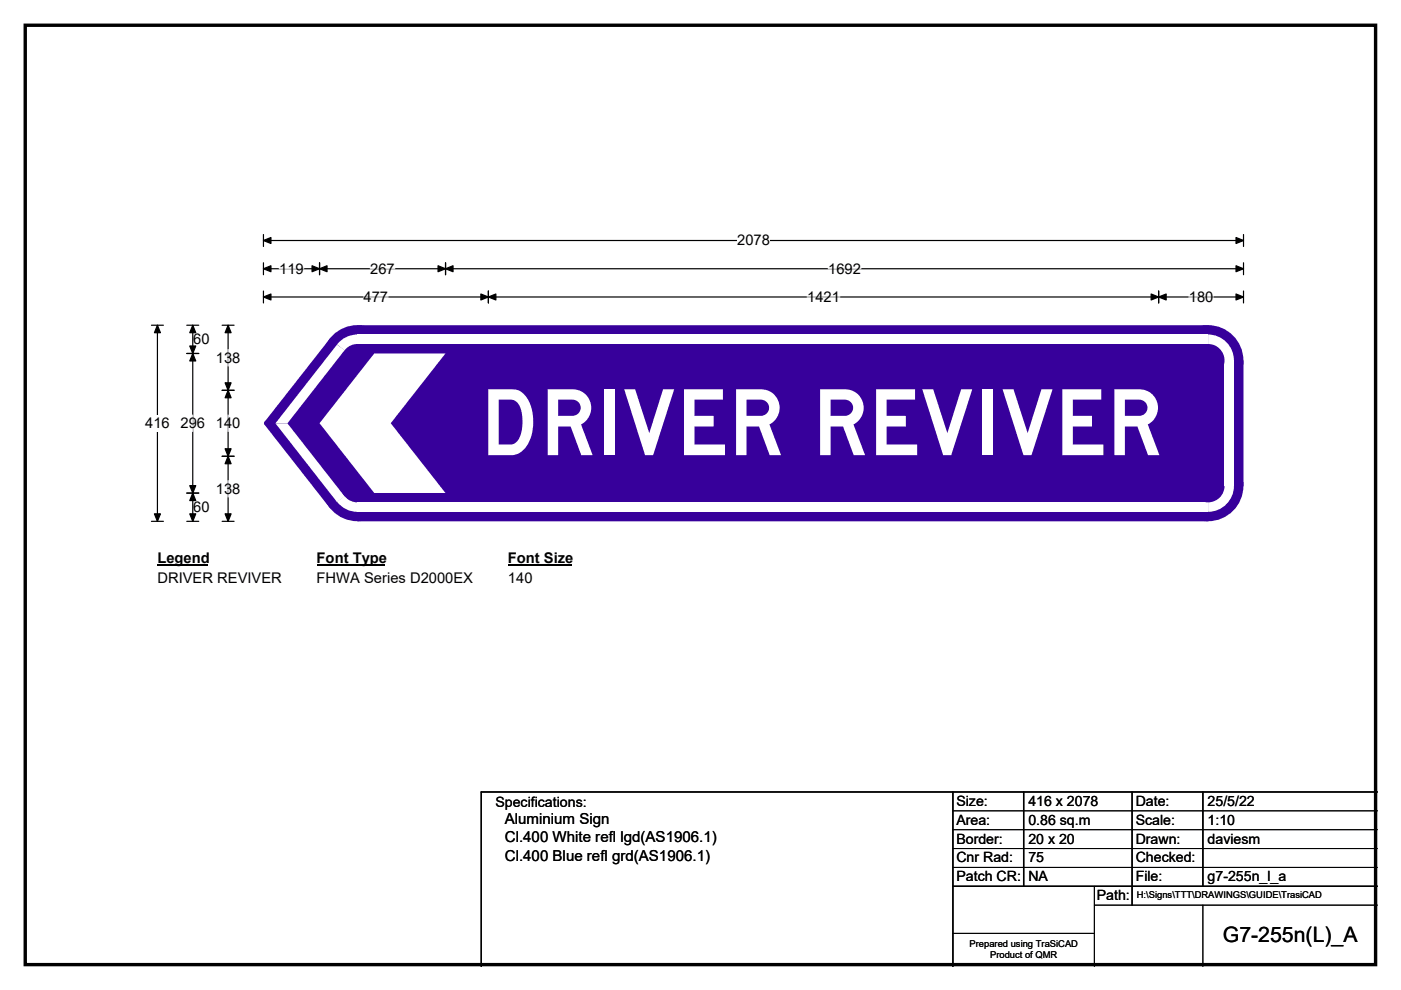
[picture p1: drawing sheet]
<svg xmlns="http://www.w3.org/2000/svg" width="297mm" height="210mm" viewBox="0 0 297 210" stroke-linecap="round" stroke-linejoin="round" font-family="sans-serif">
<path d="M5.4 5.4h286.3v199.2h-286.3z" fill="none" stroke="#000" stroke-width=".72"/>
<path d="M55.9 51h207.7M55.9 49.7v2.6M263.6 49.7v2.6" fill="none" stroke="#000" stroke-width=".25"/>
<path d="M55.9 51l1.5-.6v1.2zM262.1 50.4l1.5 .6-1.5 .6z" fill="#000" stroke="#000" stroke-width=".25"/>
<path d="M156.3 49.3h6.9v3.5h-6.9z" fill="#fff"/>
<g fill="none" stroke="#000" stroke-width=".25">
<path d="M55.9 57h207.7M55.9 55.7v2.6M67.8 55.7v2.6M94.5 55.7v2.6M263.6 55.7v2.6M32.1 69h2.5M33.4 69v41.6M55.9 61.7v2.6M55.9 63h207.7M103.5 61.7v2.6M245.7 61.7v2.6M263.6 61.7v2.6"/>
<path d="M32.1 110.6h2.5"/>
</g>
<g fill="#000" stroke="#000" stroke-width=".25">
<path d="M55.9 57l1.5-.6v1.2zM67.8 57l1.5-.6v1.2zM66.2 56.4l1.6 .6-1.6 .6zM92.9 56.4l1.6 .6-1.6 .6zM94.5 57l1.6-.6v1.2zM262.1 56.4l1.5 .6-1.5 .6zM33.4 69l.6 1.6h-1.3zM55.9 63l1.5-.6v1.2zM103.5 63l1.6-.6v1.2zM102 62.4l1.5 .6-1.5 .6zM244.1 62.4l1.6 .6-1.6 .6zM245.7 63l1.5-.6v1.2z"/>
<path d="M262.1 62.4l1.5 .6-1.5 .6zM32.7 109h1.3l-.6 1.6z"/>
</g>
<path d="M59.2 57h5.2M78.5 57h5.2M175.6 57h6.9M77.1 63h5.2M171.1 63h7M252 63h5.3" fill="none" stroke="#fff" stroke-width=".25"/>
<path d="M30.8 88.1h5.2v3.4h-5.2z" fill="#fff"/>
<path d="M39.6 75h2.5M39.6 69h2.5M40.9 69v41.6M47.1 69h2.5M48.4 69v41.6M47.1 82.8h2.5M47.1 96.8h2.5M39.6 104.6h2.5M39.6 110.6h2.5M47.1 110.6h2.5" fill="none" stroke="#000" stroke-width=".25"/>
<path d="M40.9 75l.6 1.6h-1.3zM40.9 69l.6 1.6h-1.3zM40.2 73.4h1.3l-.6 1.6zM48.4 69l.6 1.6h-1.3zM48.4 82.8l.6 1.6h-1.3zM47.7 95.2h1.3l-.6 1.6zM47.7 81.2h1.3l-.6 1.6zM48.4 96.8l.6 1.6h-1.3zM40.2 103h1.3l-.6 1.6zM40.9 104.6l.6 1.6h-1.3zM40.2 109h1.3l-.6 1.6zM47.7 109h1.3l-.6 1.6z" fill="#000" stroke="#000" stroke-width=".25"/>
<path d="M48.4 74.1v3.5M40.9 88v3.5M48.4 88v3.5M48.4 101.9v3.5" fill="none" stroke="#fff" stroke-width=".25"/>
<path d="M33.4 116.6h10.7v3.5h-10.7z" fill="#fff"/>
<path d="M33.4 119.9h10.7" fill="none" stroke="#000" stroke-width=".32"/>
<path d="M67.1 116.6h14.5v3.5h-14.5z" fill="#fff"/>
<path d="M67.1 119.9h14.5" fill="none" stroke="#000" stroke-width=".32"/>
<path d="M107.7 116.6h13.5v3.5h-13.5z" fill="#fff"/>
<path d="M107.7 119.9h13.5" fill="none" stroke="#000" stroke-width=".32"/>
<g fill="#fff">
<path d="M33.4 120.8h26.2v3.4h-26.2z"/>
<path d="M67.1 120.8h33.1v3.4h-33.1z"/>
<path d="M107.7 120.8h5.2v3.4h-5.2z"/>
</g>
<g fill="#37009b">
<path d="M69.9 71.9l5.9-2.9h180.4l7.4 7.5v26.6l-7.4 7.5h-180.4l-5.9-2.9-13.8-17.6v-.6z" fill-rule="evenodd"/>
<circle cx="75.8" cy="76.5" r="7.5"/>
<circle cx="56.5" cy="89.8" r=".5"/>
<circle cx="75.8" cy="103.1" r="7.5"/>
<circle cx="256.1" cy="103.1" r="7.5"/>
<circle cx="256.1" cy="76.5" r="7.5"/>
</g>
<g fill="#fff">
<path d="M75.8 71h180.4v2h-180.4z" fill-rule="evenodd"/>
<path d="M71.9 72.5a5.5 5.5 0 0 1 3.9-1.5v5.5l-4.3-3.4z" fill-rule="evenodd"/>
</g>
<circle cx="75.8" cy="76.5" r="3.5" fill="#37009b"/>
<g fill="#fff">
<path d="M71.5 73.1l1.6 1.2-12.2 15.5h-2.5z"/>
<path d="M58.4 89.8h2.5l12.2 15.5-1.6 1.2z"/>
<path d="M71.5 106.4l4.3-3.3v5.5a5.4 5.4 0 0 1-4.3-2.2z" fill-rule="evenodd"/>
</g>
<circle cx="75.8" cy="103.1" r="3.5" fill="#37009b"/>
<g fill="#fff">
<path d="M75.8 106.6h180.4v2h-180.4z" fill-rule="evenodd"/>
<path d="M256.1 103.1l5.5-.1a5.5 5.5 0 0 1-5.5 5.6z" fill-rule="evenodd"/>
</g>
<circle cx="256.1" cy="103.1" r="3.5" fill="#37009b"/>
<g fill="#fff">
<path d="M259.6 76.5h2v26.6h-2z" fill-rule="evenodd"/>
<path d="M256.1 71a5.5 5.5 0 0 1 5.5 5.5h-5.5z" fill-rule="evenodd"/>
</g>
<circle cx="256.1" cy="76.5" r="3.5" fill="#37009b"/>
<path d="M79.4 75h15l-11.6 14.8 11.6 14.8h-15l-11.6-14.8z" fill-rule="evenodd" fill="#fff"/>
<path d="M202 168v37M217 168v20M240 168v24M255 168v20M292 168h-190v37M202 188h90" fill="none" stroke="#000" stroke-width=".3"/>
<path d="M202 172h90M202 176h90M202 180h90M202 184h90M202 198h30M232 192h60M232 188v17M255 192v13" fill="none" stroke="#000" stroke-width=".21"/>
<text font-size="19.4" fill="#fff" x="101.9" y="96.5">DRIVER REVIVER</text>
<text font-size="4.5" x="259.3" y="199.8">G7-255n(L)_A</text>
<g font-size="3.2">
<text x="107" y="178.7">Cl.400 White refl lgd(AS1906.1)</text>
<text x="107" y="174.9">Aluminium Sign</text>
<text x="107" y="182.5">Cl.400 Blue refl grd(AS1906.1)</text>
</g>
<g font-size="3.1">
<text x="156.3" y="52.1">2078</text>
<text x="59.2" y="58.1">119</text>
<text x="78.5" y="58.1">267</text>
<text x="175.6" y="58.1">1692</text>
<text x="77.1" y="64.1">477</text>
<text x="171.1" y="64.1">1421</text>
<text x="252" y="64.1">180</text>
<text x="41" y="73">60</text>
<text x="45.8" y="76.9">138</text>
<text x="30.8" y="90.8">416</text>
<text x="38.3" y="90.8">296</text>
<text x="45.8" y="90.8">140</text>
<text x="45.8" y="104.7">138</text>
<text x="41" y="108.6">60</text>
<text x="33.4" y="119.4">Legend</text>
<text x="67.1" y="119.4">Font Type</text>
<text x="107.7" y="119.4">Font Size</text>
<text x="33.4" y="123.5">DRIVER REVIVER</text>
<text x="67.1" y="123.5">FHWA Series D2000EX</text>
<text x="107.7" y="123.5">140</text>
</g>
<g font-size="3">
<text x="105" y="171.2">Specifications:</text>
<text x="202.8" y="170.9">Size:</text>
<text x="218" y="170.9">416 x 2078</text>
<text x="240.8" y="170.9">Date:</text>
<text x="256" y="170.9">25/5/22</text>
<text x="202.8" y="174.9">Area:</text>
<text x="202.8" y="178.9">Border:</text>
<text x="218" y="174.9">0.86 sq.m</text>
<text x="218" y="178.9">20 x 20</text>
<text x="240.8" y="174.9">Scale:</text>
<text x="240.8" y="178.9">Drawn:</text>
<text x="256" y="174.9">1:10</text>
<text x="256" y="178.9">daviesm</text>
<text x="202.8" y="182.9">Cnr Rad:</text>
<text x="218" y="182.9">75</text>
<text x="240.8" y="182.9">Checked:</text>
<text x="202.8" y="186.9">Patch CR:</text>
<text x="218" y="186.9">NA</text>
<text x="232.5" y="190.9">Path:</text>
<text x="240.8" y="186.9">File:</text>
<text x="256" y="186.9">g7-255n_l_a</text>
</g>
<g font-size="2">
<text x="241" y="190.5">H:\Signs\TTT\DRAWINGS\GUIDE\TrasiCAD</text>
<text x="205.6" y="200.8">Prepared using TraSiCAD</text>
<text x="209.9" y="203.2">Product of QMR</text>
</g>
</svg>
